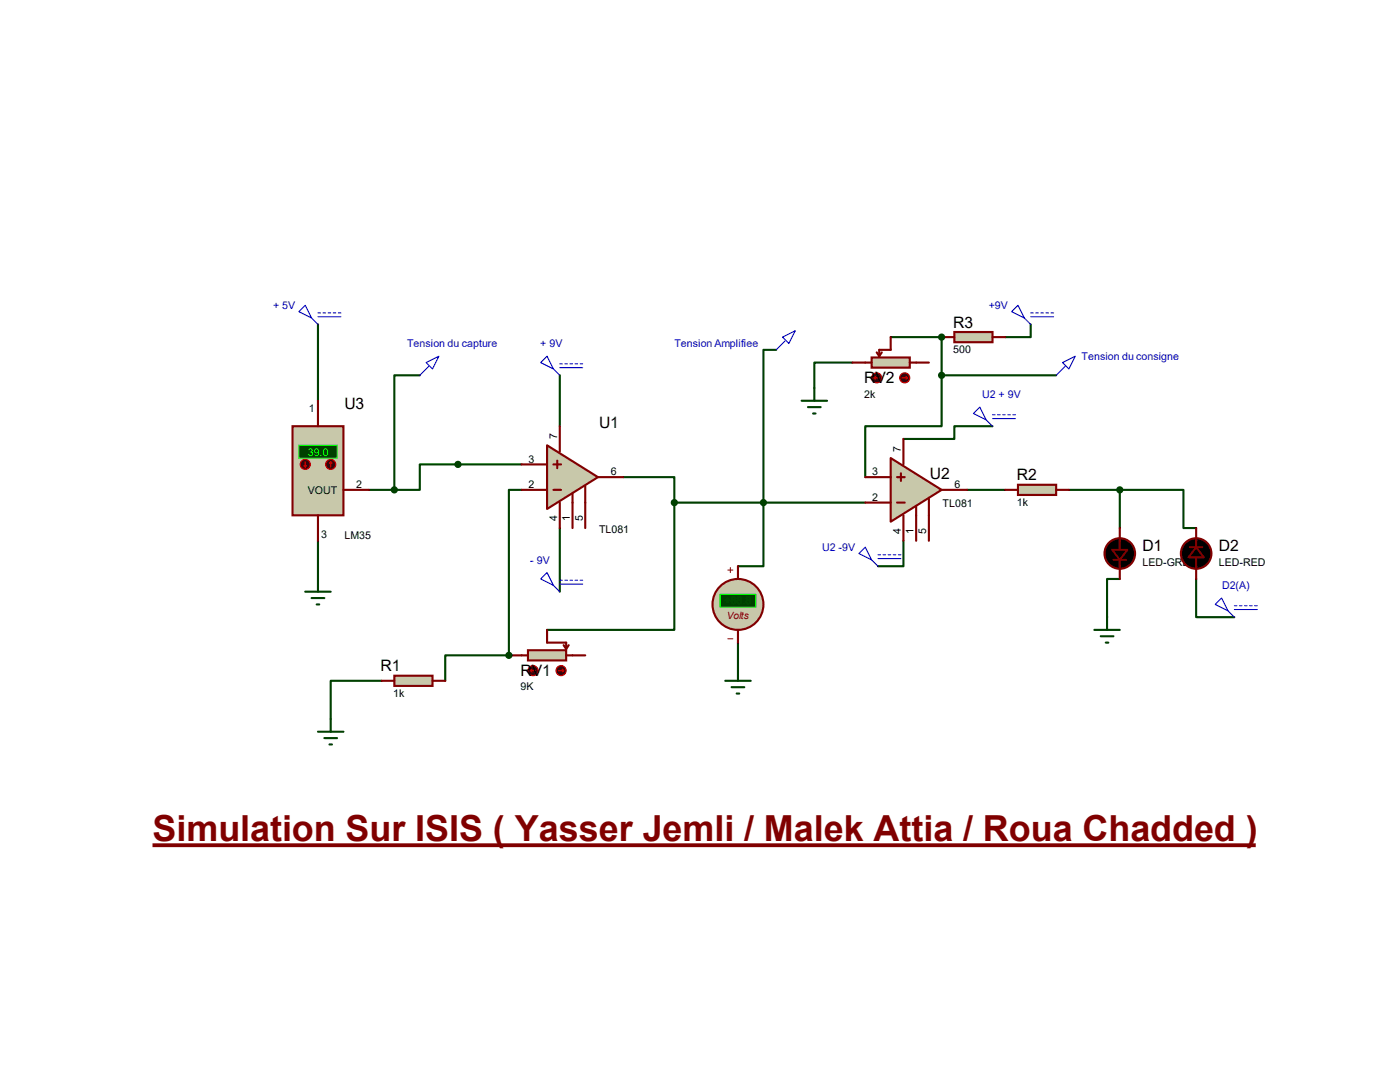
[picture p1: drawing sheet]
<svg xmlns="http://www.w3.org/2000/svg" width="279mm" height="216mm" viewBox="0 0 279 216" stroke-linecap="round" stroke-linejoin="round" font-family="sans-serif">
<path d="M63.5 64.7v15.3M111.7 74.9v10.1M91.4 92.7h12.7M104.1 97.7h-2.5v33.1M63.5 107.9v7.6M111.7 105.4v12.7M76.2 135.8h-10.2v7.7M147.3 128.2v5.1" fill="none" stroke="#004000" stroke-width=".42"/>
<circle cx="101.6" cy="130.8" r=".21" fill="#004000"/>
<path d="M83.8 74.9h-5.1v22.8M154.9 69.8h-2.5v43.2h-5.1M170.1 72.3h-7.6v5.1M177.8 67.3h10.1M73.6 97.7h5.1M91.4 92.7h-7.6v5h-5.1M124.4 95.2h10.2v5.1M193 97.7h7.6M134.6 100.3v25.4h-25.4M134.6 100.3h38.1M101.6 130.8h-12.7v5" fill="none" stroke="#004000" stroke-width=".42"/>
<circle cx="187.9" cy="67.3" r=".21" fill="#004000"/>
<path d="M187.9 74.9v10.1h-15.2v10.2M187.9 67.3v7.6M187.9 74.9h22.9M205.7 64.7v2.6h-5.1M198.1 85h-7.6v2.6h-10.2M213.3 97.7h10.2M223.5 97.7h12.7v7.7h2.5M223.5 97.7v7.7M180.3 107.9v5.1h-5.1M223.5 115.5h-2.6v7.6M238.7 115.5v7.6h7.6" fill="none" stroke="#004000" stroke-width=".42"/>
<path d="M109.2 88.9l10.1 6.3-10.1 6.4z" fill="#c8c8aa" stroke="#800000" stroke-width=".42"/>
<path d="M104.1 97.7h5.1M104.1 92.7h5.1M110.4 97.7h1.6M110.4 92.7h1.6M111.2 91.9v1.5M111.7 85v5.1M114.3 98.5v6.9M116.8 97v8.4M119.3 95.2h5.1M111.7 100.3v5.1" fill="none" stroke="#800000" stroke-width=".42"/>
<path d="M60.9 118.1h5.1M62.2 119.3h2.5M63.5 115.5v2.6M63.2 120.6h.5" fill="none" stroke="#004000" stroke-width=".42"/>
<path d="M78.7 134.8h7.6v2.1h-7.6z" fill="#c8c8aa" stroke="#800000" stroke-width=".42"/>
<path d="M76.2 135.8h2.5M86.3 135.8h2.6" fill="none" stroke="#800000" stroke-width=".42"/>
<path d="M105.4 129.8h7.6v2h-7.6z" fill="#c8c8aa" stroke="#800000" stroke-width=".42"/>
<path d="M101.6 130.8h3.8M109.2 125.7v2.5h3.8v1.3M112.5 128.7l.5 .8M113 130.8h3.8M113.5 128.7l-.5 .8" fill="none" stroke="#800000" stroke-width=".42"/>
<circle cx="106.4" cy="133.8" r="1.02" fill="#400000" stroke="#f00" stroke-width=".21"/>
<path d="M105.9 133.8l.2 .3M105.9 133.8h1M106.1 133.6l-.2 .2" fill="none" stroke="#f00" stroke-width=".21"/>
<circle cx="112" cy="133.8" r="1.02" fill="#400000" stroke="#f00" stroke-width=".21"/>
<path d="M111.5 133.8h1M112.2 133.6l.3 .2M112.5 133.8l-.3 .3" fill="none" stroke="#f00" stroke-width=".21"/>
<path d="M63.5 146h5M64.7 147.3h2.6M65.7 148.5h.6M66 143.5v2.5" fill="none" stroke="#004000" stroke-width=".42"/>
<g fill="none" stroke="#0000c0" stroke-width=".21">
<path d="M59.6 62.2l1.3-1.3 1.3 2.6zM62.2 63.5l1.3 1.2M63.5 62.4h.5M63.5 63.2h4.5M64.5 62.4h.5M65.5 62.4h.5M66.5 62.4h.5M67.5 62.4h.5M107.9 72.3l1.3-1.2 1.2 2.5zM110.4 73.6l1.3 1.3M111.7 72.6h.5M111.7 73.4h4.6"/>
<path d="M112.7 72.6h.5M113.7 72.6h.6M114.8 72.6h.5M115.8 72.6h.5M107.9 115.5l1.3-1.2 1.2 2.5zM110.4 116.8l1.3 1.3M111.7 115.8h.5M111.7 116.5h4.6M112.7 115.8h.5M113.7 115.8h.6M114.8 115.8h.5M115.8 115.8h.5"/>
</g>
<path d="M58.4 85h10.1v17.8h-10.1z" fill="#c8c8aa" stroke="#800000" stroke-width=".42"/>
<path d="M59.6 88.9h7.7v2.5h-7.7z" fill="#004000" stroke="#0f0" stroke-width=".21"/>
<path d="M63.5 80v5M68.5 97.7h5.1M63.5 102.8v5.1" fill="none" stroke="#800000" stroke-width=".42"/>
<circle cx="66" cy="92.7" r="1.02" fill="#400000" stroke="#f00" stroke-width=".21"/>
<path d="M66 92.2l-.3 .2M66 92.2l.3 .2M66 92.2v1" fill="none" stroke="#f00" stroke-width=".21"/>
<circle cx="60.9" cy="92.7" r="1.02" fill="#400000" stroke="#f00" stroke-width=".21"/>
<path d="M60.7 92.9l.2 .3M60.9 92.2v1M61.2 92.9l-.3 .3" fill="none" stroke="#f00" stroke-width=".21"/>
<circle cx="91.4" cy="92.7" r=".51" fill="#004000" stroke="#004000" stroke-width=".42"/>
<circle cx="147.3" cy="120.6" r="5.1" fill="#c8c8aa" stroke="#800000" stroke-width=".42"/>
<path d="M145.2 113.7h1.1M145.8 113.2v1.1M145.2 127.5h1.1" fill="none" stroke="#800000" stroke-width=".2"/>
<path d="M143.7 118.6h7.1v2.5h-7.1z" fill="#004000" stroke="#0f0" stroke-width=".21"/>
<path d="M147.3 113v2.5M147.3 125.7v2.5" fill="none" stroke="#800000" stroke-width=".42"/>
<path d="M144.7 135.8h5.1M146 137.1h2.5M147 138.4h.5M147.3 133.3v2.5" fill="none" stroke="#004000" stroke-width=".42"/>
<g fill="#004000" stroke="#004000" stroke-width=".42">
<circle cx="101.6" cy="130.8" r=".51"/>
<circle cx="134.6" cy="100.3" r=".51"/>
<circle cx="152.4" cy="100.3" r=".51"/>
<circle cx="78.7" cy="97.7" r=".51"/>
</g>
<path d="M85 72.3l2.6-1.2-1.3 2.5zM85.6 73.1l-1.8 1.8M156.2 67.3l2.5-1.3-1.3 2.5zM156.7 68l-1.8 1.8" fill="none" stroke="#0000c0" stroke-width=".21"/>
<path d="M177.8 91.4l10.1 6.3-10.1 6.4z" fill="#c8c8aa" stroke="#800000" stroke-width=".42"/>
<path d="M172.7 95.2h5.1M179 95.2h1.6M179.8 94.4v1.6M180.3 87.6v5.1M185.4 99.5v8.4M187.9 97.7h5.1M172.7 100.3h5.1M179 100.3h1.6M180.3 102.8v5.1M182.8 101v6.9" fill="none" stroke="#800000" stroke-width=".42"/>
<path d="M203.2 96.7h7.6v2.1h-7.6z" fill="#c8c8aa" stroke="#800000" stroke-width=".42"/>
<path d="M200.6 97.7h2.6M210.8 97.7h2.5" fill="none" stroke="#800000" stroke-width=".42"/>
<path d="M173.9 71.3h7.7v2.1h-7.7z" fill="#c8c8aa" stroke="#800000" stroke-width=".42"/>
<path d="M170.1 72.3h3.8M175 70.3l.5 .8M176 70.3l-.5 .8M177.8 67.3v2.5h-2.3v1.3M181.6 72.3h3.8" fill="none" stroke="#800000" stroke-width=".42"/>
<circle cx="175" cy="75.4" r="1.02" fill="#400000" stroke="#f00" stroke-width=".21"/>
<path d="M174.5 75.4l.2 .2M174.5 75.4h1M174.7 75.1l-.2 .3" fill="none" stroke="#f00" stroke-width=".21"/>
<circle cx="180.6" cy="75.4" r="1.02" fill="#400000" stroke="#f00" stroke-width=".21"/>
<path d="M180 75.4h1.1M180.8 75.1l.3 .3M181.1 75.4l-.3 .2" fill="none" stroke="#f00" stroke-width=".21"/>
<path d="M160 80h5.1M162.5 77.4v2.6M161.2 81.2h2.6M162.3 82.5h.5" fill="none" stroke="#004000" stroke-width=".42"/>
<path d="M190.5 66.3h7.6v2h-7.6z" fill="#c8c8aa" stroke="#800000" stroke-width=".42"/>
<path d="M187.9 67.3h2.6M198.1 67.3h2.5M223.5 105.4v4.3M223.5 111.7v3.8M238.7 105.4v3.8M238.7 111.2v4.3" fill="none" stroke="#800000" stroke-width=".42"/>
<g fill="#004000" stroke="#004000" stroke-width=".42">
<circle cx="187.9" cy="67.3" r=".51"/>
<circle cx="187.9" cy="74.9" r=".51"/>
<circle cx="223.5" cy="97.7" r=".51"/>
</g>
<g fill="none" stroke="#0000c0" stroke-width=".21">
<path d="M201.9 62.2l1.3-1.3 1.2 2.6zM204.4 63.5l1.3 1.2M205.7 62.4h.5M205.7 63.2h4.6M206.7 62.4h.5M207.7 62.4h.5M208.7 62.4h.6M209.8 62.4h.5M212 72.3l2.6-1.2-1.3 2.5zM212.6 73.1l-1.8 1.8M194.3 82.5l1.2-1.3 1.3 2.6zM196.8 83.8l1.3 1.2"/>
<path d="M198.1 82.8h.5M198.1 83.5h4.5M199.1 82.8h.5M200.1 82.8h.5M201.1 82.8h.5M202.1 82.8h.5M171.4 110.4l1.3-1.2 1.2 2.5zM173.9 111.7l1.3 1.3M175.2 110.7h.5M175.2 111.5h4.6M176.2 110.7h.5M177.2 110.7h.6"/>
<path d="M178.3 110.7h.5M179.3 110.7h.5M242.5 120.6l1.3-1.3 1.3 2.6zM245.1 121.9l1.2 1.2M246.3 120.9h.5M246.3 121.6h4.6M247.4 120.9h.5M248.4 120.9h.5M249.4 120.9h.5M250.4 120.9h.5"/>
</g>
<path d="M218.4 125.7h5.1M219.7 127h2.5M220.7 128.2h.5M220.9 123.1v2.6" fill="none" stroke="#004000" stroke-width=".42"/>
<g fill="#000" stroke="#800000" stroke-width=".42">
<circle cx="223.5" cy="110.4" r="3"/>
<circle cx="238.7" cy="110.4" r="3"/>
</g>
<path d="M222.2 111.7h2.5M237.4 109.2h2.6" fill="none" stroke="#800000" stroke-width=".38"/>
<path d="M222 109.7h3l-1.5 2zM238.7 109.2l1.5 2h-3z" fill="#000" stroke="#800000" stroke-width=".38"/>
<path d="M30.4 168.7h220.2" fill="none" stroke="#800000" stroke-width=".76" stroke-linecap="butt"/>
<text font-size="7.2" fill="#800000" x="30.4" y="167.9">Simulation Sur ISIS ( Yasser Jemli / Malek Attia / Roua Chadded )</text>
<g font-size="3.1">
<text x="190.2" y="65.4">R3</text>
<text x="172.5" y="76.4">RV2</text>
<text x="68.7" y="81.6">U3</text>
<text x="119.5" y="85.4">U1</text>
<text x="185.6" y="95.6">U2</text>
<text x="202.9" y="95.8">R2</text>
<text x="228" y="110">D1</text>
<text x="243.2" y="110">D2</text>
<text x="75.9" y="133.9">R1</text>
<text x="103.9" y="134.8">RV1</text>
</g>
<g font-size="2.1" fill="#0000c0">
<text x="54.5" y="61.7">+ 5V</text>
<text x="197.3" y="61.7">+9V</text>
<text x="81.2" y="69.3">Tension du capture</text>
<text x="107.8" y="69.3">+ 9V</text>
<text x="134.6" y="69.3">Tension Amplifiee</text>
<text x="215.9" y="71.8">Tension du consigne</text>
<text x="196" y="79.5">U2 + 9V</text>
<text x="105.8" y="112.5">- 9V</text>
<text x="164.1" y="109.9">U2 -9V</text>
<text x="243.9" y="117.6">D2(A)</text>
</g>
<g font-size="2.1">
<text x="190.2" y="70.4">500</text>
<text x="61.6" y="82.1">1</text>
<text x="172.5" y="79.3">2k</text>
<text x="111.2" y="87.6" transform="rotate(-90 111.2 87.6)">7</text>
<text x="105.5" y="92.3">3</text>
<text x="121.9" y="94.8">6</text>
<text x="174" y="94.8">3</text>
<text x="179.8" y="90.1" transform="rotate(-90 179.8 90.1)">7</text>
<text x="61.4" y="98.5">VOUT</text>
<text x="71.1" y="97.4">2</text>
<text x="105.5" y="97.4">2</text>
<text x="174" y="99.9">2</text>
<text x="188.1" y="101.2">TL081</text>
<text x="190.5" y="97.4">6</text>
<text x="202.9" y="100.9">1k</text>
<text x="64.1" y="107.3">3</text>
<text x="68.7" y="107.5">LM35</text>
<text x="111.2" y="104" transform="rotate(-90 111.2 104)">4</text>
<text x="113.7" y="104" transform="rotate(-90 113.7 104)">1</text>
<text x="116.3" y="104" transform="rotate(-90 116.3 104)">5</text>
<text x="119.5" y="106.3">TL081</text>
<text x="179.8" y="106.6" transform="rotate(-90 179.8 106.6)">4</text>
<text x="182.3" y="106.6" transform="rotate(-90 182.3 106.6)">1</text>
<text x="184.9" y="106.6" transform="rotate(-90 184.9 106.6)">5</text>
<text x="228" y="112.9">LED-GREEN</text>
<text x="243.2" y="112.9">LED-RED</text>
<text x="103.9" y="137.8">9K</text>
<text x="78.5" y="139">1k</text>
</g>
<text font-size="2.1" fill="#0f0" x="61.4" y="90.9">39.0</text>
<text font-size="2.1" fill="#008000" x="144.6" y="120.6">+88.8</text>
<text font-size="2" fill="#800000" x="145.1" y="123.6">Volts</text>
</svg>
